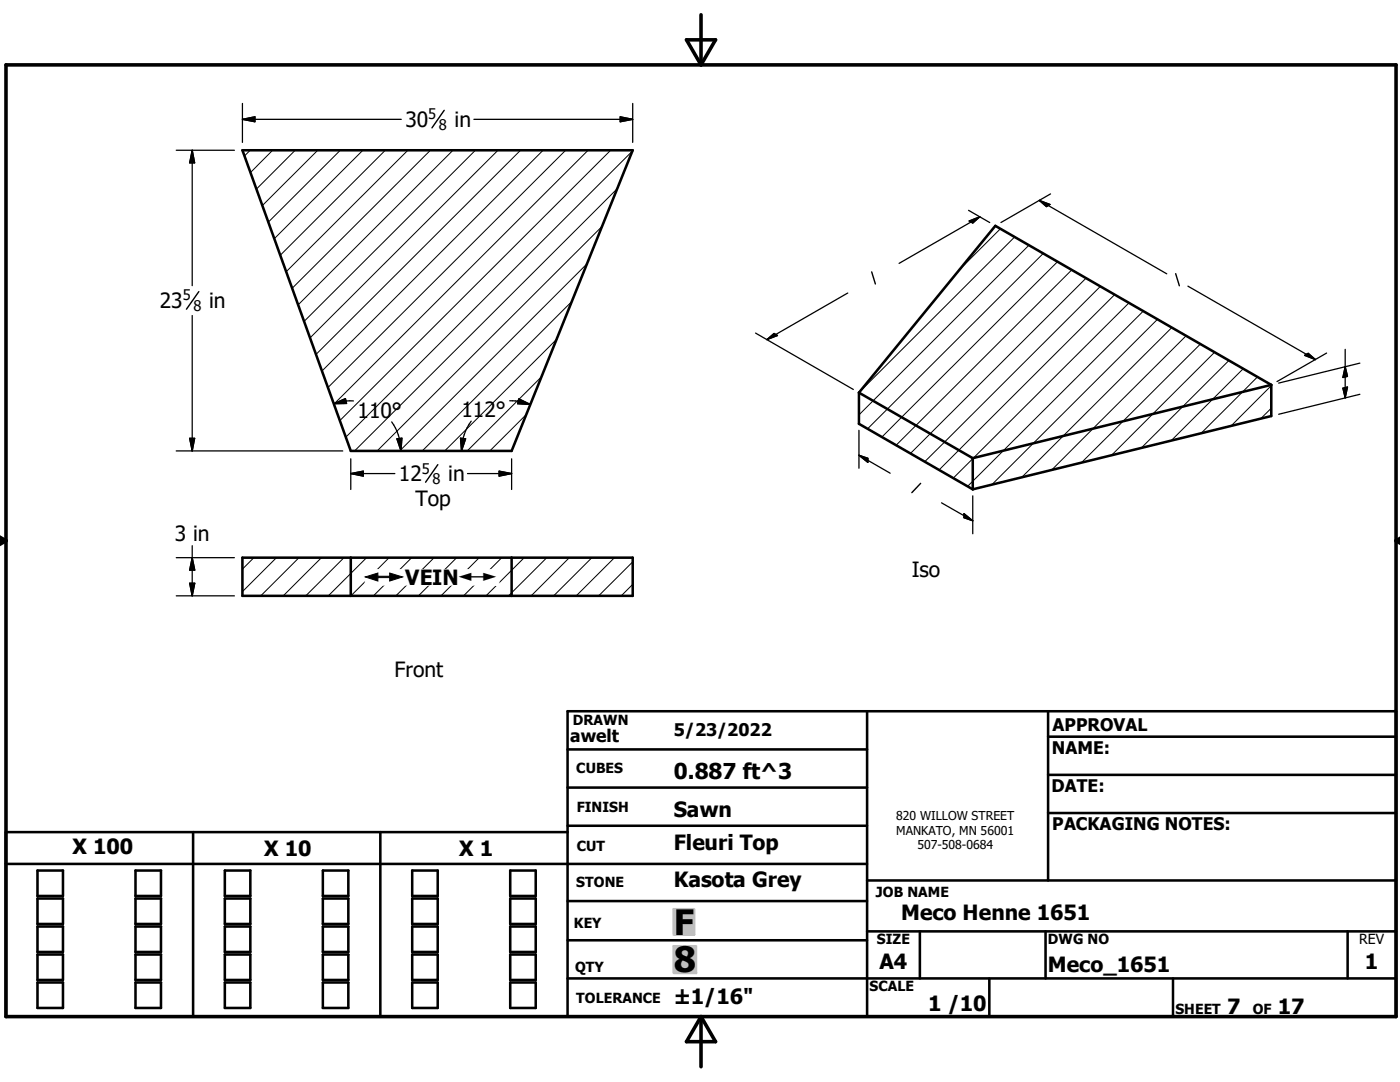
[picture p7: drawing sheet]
<svg xmlns="http://www.w3.org/2000/svg" width="279mm" height="216mm" viewBox="0 0 279 216" stroke-linecap="round" stroke-linejoin="round" font-family="sans-serif">
<g fill="none" stroke="#000" stroke-width=".51">
<path d="M48.4 30h77.9l-24.2 60h-32.1zM171.4 78.3v6.3l22.7 13M171.4 78.3l22.7 13.1M253.7 76.8l-55.1-31.7-27.2 33.2M253.7 76.8v6.2l-59.6 14.6M253.7 76.8l-59.6 14.6M194.1 91.4v6.2M48.4 111.3h77.9v7.6h-77.9zM70 111.3v7.6M102.1 111.3v7.6M113.3 149.5h59.7M113.3 157.2h59.7"/>
<path d="M173 141.9v61M209.2 147h69.4M209.2 154.6h69.4M209.2 141.9v33.8M1.2 172.4h171.8M7.5 173.7h5.1v5.1h-5.1zM7.5 179.3h5.1v5.1h-5.1zM27 173.7h5.1v5.1h-5.1zM27 179.3h5.1v5.1h-5.1zM38.5 166v36.9M44.9 173.7h5.1v5.1h-5.1zM44.9 179.3h5.1v5.1h-5.1z"/>
<path d="M64.4 173.7h5.1v5.1h-5.1zM64.4 179.3h5.1v5.1h-5.1zM75.9 166v36.9M82.3 173.7h5.1v5.1h-5.1zM82.3 179.3h5.1v5.1h-5.1zM101.8 173.7h5.1v5.1h-5.1zM101.8 179.3h5.1v5.1h-5.1zM113.3 166h-112.1v36.9h277.4v-61h-165.3v61M113.3 179.8h59.7M113.3 164.8h59.7M173 175.7h105.6M209.2 162.2h69.4"/>
<path d="M7.5 184.9h5.1v5.1h-5.1zM7.5 190.5h5.1v5h-5.1zM7.5 196h5.1v5.1h-5.1zM27 190.5h5.1v5h-5.1zM27 196h5.1v5.1h-5.1zM27 184.9h5.1v5.1h-5.1zM44.9 190.5h5.1v5h-5.1zM44.9 196h5.1v5.1h-5.1zM44.9 184.9h5.1v5.1h-5.1zM64.4 190.5h5.1v5h-5.1zM64.4 196h5.1v5.1h-5.1zM64.4 184.9h5.1v5.1h-5.1z"/>
<path d="M82.3 190.5h5.1v5h-5.1zM82.3 196h5.1v5.1h-5.1zM82.3 184.9h5.1v5.1h-5.1zM101.8 190.5h5.1v5h-5.1zM101.8 196h5.1v5.1h-5.1zM101.8 184.9h5.1v5.1h-5.1zM113.3 187.6h59.7M113.3 195.2h165.3M173 185.8h105.6M183.6 185.8v9.4M197.4 195.2v7.7M208.7 185.8v9.4"/>
<path d="M234.1 195.2v7.7M268.9 185.8v9.4"/>
</g>
<g fill="none" stroke="#000" stroke-width=".2">
<path d="M49.9 30l-1.1 1.1M54.4 30l-4.4 4.4M58.9 30l-7.7 7.7M63.4 30l-11 11M67.9 30l-14.4 14.3M72.4 30l-17.7 17.6M76.9 30l-21 20.9M81.4 30l-24.3 24.2M85.9 30l-27.6 27.5M90.4 30l-30.9 30.8M94.9 30l-34.2 34.1M99.4 30l-37.5 37.4"/>
<path d="M103.9 30l-40.8 40.7M108.4 30l-44.1 44M112.9 30l-47.5 47.3M117.4 30l-50.8 50.6M121.9 30l-54.1 53.9M123.2 37.7l-52.4 52.3M126.2 30.1l-57.2 57.1M117.1 52.7l-37.3 37.3M120.2 45.2l-44.9 44.8M199.7 45.6l-8.2 8.1M202.5 47.3l-30.8 30.8M205.4 48.9l-34 33.9"/>
<path d="M208.2 50.6l-35.1 35M211.1 52.2l-35.1 35M213.9 53.8l-35.1 35M216.7 55.5l-35 35M219.6 57.1l-35.1 35M222.5 58.8l-35.1 35M108.1 75.2l-14.8 14.8M111.1 67.7l-22.4 22.3M114.1 60.2l-29.8 29.8M225.3 60.4l-35.1 35M228.2 62.1l-35.1 35M231 63.7l-33.1 33"/>
<path d="M233.9 65.3l-30 30M236.7 67l-26.8 26.8M239.6 68.6l-23.8 23.7M242.4 70.3l-20.6 20.6M245.3 71.9l-17.5 17.5M248.1 73.6l-14.4 14.3M251 75.2l-11.3 11.3M253.7 77l-8 8M105.1 82.7l-7.3 7.3M253.7 81.4l-2.1 2.1M50.7 111.3l-2.3 2.3M55.2 111.3l-6.8 6.8"/>
<path d="M59.7 111.3l-7.7 7.6M64.2 111.3l-7.7 7.6M68.7 111.3l-7.7 7.6M73.2 111.3l-7.7 7.6M77.7 111.3l-7.7 7.6M82.2 111.3l-7.7 7.6M86.6 111.3l-7.6 7.6M91.1 111.3l-7.6 7.6M95.6 111.3l-7.6 7.6M100.1 111.3l-7.6 7.6M104.6 111.3l-7.6 7.6M109.1 111.3l-7.6 7.6"/>
<path d="M113.6 111.3l-7.6 7.6M118.1 111.3l-7.6 7.6M122.6 111.3l-7.6 7.6M126.3 116.6l-2.3 2.3M126.3 112.1l-6.8 6.8"/>
</g>
<path d="M1.2 12.9h277.4v190h-277.4zM137 7.9h5.8l-2.9 5zM139.9 2.9v10M-.1 107.9h1.3M-.1 107.2l1.3 .7M1.2 107.9l-1.2 .7M278.6 107.9h.8M278.6 107.9l.8 .5M279.4 107.4l-.8 .5M139.9 202.9v10M139.9 202.9l2.9 5h-5.8z" fill="none" stroke="#000" stroke-width=".71"/>
<g fill="#c0c0c0" stroke="#c0c0c0" stroke-width=".51">
<path d="M134.5 188.8h4.4v5.3z"/>
<path d="M134.5 188.8l4.4 5.3h-4.4z"/>
<path d="M134.5 181.4h4v5.1z"/>
<path d="M134.5 181.4l4 5.1h-4z"/>
</g>
<g fill="none" stroke="#000" stroke-width=".25">
<path d="M35.2 30h11.6M38.4 30v27M38.4 30l.4 2.5h-.9zM48.4 23.8h31.7M48.4 23.8l2.5-.5v1zM48.4 20.6v7.8M94.6 23.8h31.7M123.8 23.3l2.5 .5-2.5 .5zM126.3 20.6v7.8M207.4 40l25.4 14.6M207.4 40l2.1 .8-.7 .4zM209.7 38.7l-9.9 5.7"/>
<path d="M169.2 58.5l-16.1 9.3M193.3 42l4.2 2.4M193.4 44.1l2.1-.8-1.4 1.2zM195.5 43.3l-16.1 9.3M237.1 57.1l25.4 14.6M38.4 63v27M70.5 80h-1.4l-2.5 .6M101.7 80a10 10 0 0 1 4.1 .7M103.6 79.6l2.2 1.1-2.5-.1zM150.8 66.5l19.5 11.2M153.1 67.8l1.4-1.3 .7 .4zM260.4 70.9l.7-.4 1.4 1.2z"/>
<path d="M264.7 70.5l-9.8 5.6M268 77.5l.9-.3-.4 2.2zM268.5 69.7v9.7M268.5 73.2l.4 1.9-.9 .2zM271.4 78.7l-16.2 4M271.4 72.5l-16.2 3.9M35.2 90h33.2M37.9 87.5h.9l-.4 2.5zM66.6 80.6l2.3-1.1 .3 1zM70 94.5h8.8M70 94.5l2.5-.5v1zM70 91.6v6.1"/>
<path d="M78.2 84.2l.7 1.2a10.3 10.3 0 0 1 1.1 4.6M79.2 87.6l1-.2-.2 2.6zM91.9 87.4l1 .2-.8 2.4zM93.3 94.5h8.8M94 84l-.8 1.4a10.3 10.3 0 0 0-1.1 4.6M99.6 94l2.5 .5-2.5 .5zM102.1 91.6v6.1M171.4 90.8l6.3 3.6M171.4 90.8l1.8 .6v.9zM171.4 85.9v7.5M194.1 98.9v7.6M35.2 118.9h11.6"/>
<path d="M35.2 111.3h11.6M37.9 116.4h1l-.5 2.5zM38.4 108.9v10M38.4 111.3l.5 2.5h-1zM187.9 100.3l6.2 3.6M192.4 102.5l1.7 1.4-1.7-.6z"/>
</g>
<g fill="#000" stroke="#000" stroke-width=".25">
<path d="M38.4 30l.4 2.5h-.9zM48.4 23.8l2.5-.5v1zM123.8 23.3l2.5 .5-2.5 .5zM193.4 44.1l2.1-.8-1.4 1.2zM207.4 40l2.1 .8-.7 .4zM66.6 80.6l2.3-1.1 .3 1zM153.1 67.8l1.4-1.3 .7 .4zM260.4 70.9l.7-.4 1.4 1.2zM268 77.5l.9-.3-.4 2.2zM268.5 73.2l.4 1.9-.9 .2zM37.9 87.5h.9l-.4 2.5zM70 94.5l2.5-.5v1z"/>
<path d="M79.2 87.6l1-.2-.2 2.6zM91.9 87.4l1 .2-.8 2.4zM99.6 94l2.5 .5-2.5 .5zM103.6 79.6l2.2 1.1-2.5-.1zM171.4 90.8l1.8 .6v.9zM37.9 116.4h1l-.5 2.5zM38.4 111.3l.5 2.5h-1zM192.4 102.5l1.7 1.4-1.7-.6z"/>
</g>
<path d="M88.6 22l-2.4 3.5M39.7 58.2l-2.5 3.5M174 54.3l.7 2.4M234.6 54.6l.8 2.4M87.4 92.7l-2.5 3.5M183.7 96.4l-1.7 1.9" fill="none" stroke="#000" stroke-width=".28"/>
<g fill="#fff" stroke="#fff" stroke-width=".25">
<path d="M72.9 113.7h26.7v3z"/>
<path d="M72.9 113.7l26.7 3h-26.7z"/>
</g>
<g font-size="7">
<text x="134.5" y="186.5">F</text>
<text x="134.5" y="194">8</text>
</g>
<text font-size="4.4" x="134.5" y="155.5">0.887 ft^3</text>
<g font-size="4.2">
<text x="80.9" y="25.3">30</text>
<text x="90.7" y="25.3">in</text>
<text x="31.9" y="61.5">23</text>
<text x="41.7" y="61.5">in</text>
<text x="71.3" y="83.3">110°</text>
<text x="92.1" y="83.3">112°</text>
<text x="79.6" y="96">12</text>
<text x="82.9" y="100.9">Top</text>
<text x="89.4" y="96">in</text>
<text x="34.9" y="108">3 in</text>
<text x="80.9" y="116.8">VEIN</text>
<text x="181.9" y="115.1">Iso</text>
<text x="78.7" y="135">Front</text>
<text x="134.4" y="163.1">Sawn</text>
<text x="14.5" y="170.5">X 100</text>
<text x="52.7" y="170.9">X 10</text>
<text x="91.7" y="170.9">X 1</text>
<text x="134.4" y="169.5">Fleuri Top</text>
<text x="134.4" y="176.9">Kasota Grey</text>
<text x="179.9" y="183.6">Meco Henne 1651</text>
<text x="175.5" y="193.3">A4</text>
<text x="209.1" y="194">Meco_1651</text>
<text x="272.4" y="193.3">1</text>
<text x="134.4" y="200.3">±1/16&quot;</text>
<text x="185.2" y="201.7">1 /10</text>
<text x="244.9" y="202.3">7</text>
<text x="255" y="202.3">17</text>
</g>
<g font-size="3.5">
<text x="113.8" y="148">awelt</text>
<text x="134.5" y="146.9">5/23/2022</text>
<text x="210.1" y="145.8">APPROVAL</text>
<text x="209.9" y="150.4">NAME:</text>
<text x="209.8" y="158.1">DATE:</text>
<text x="210" y="165.6">PACKAGING NOTES:</text>
</g>
<g font-size="3.3">
<text x="72.9" y="116.8">#</text>
<text x="91.6" y="116.8">#</text>
</g>
<g font-size="2.9">
<text x="85.5" y="23.7">5</text>
<text x="87.6" y="26">8</text>
<text x="36.5" y="59.9">5</text>
<text x="38.6" y="62.1">8</text>
<text x="84.2" y="94.5">5</text>
<text x="86.3" y="96.6">8</text>
</g>
<g font-size="2.8">
<text x="114.3" y="144.6">DRAWN</text>
<text x="115" y="154.3">CUBES</text>
<text x="115.1" y="162">FINISH</text>
<text x="115.1" y="169.8">CUT</text>
<text x="115" y="177.1">STONE</text>
<text x="174.8" y="178.9">JOB NAME</text>
<text x="114.6" y="185.3">KEY</text>
<text x="175" y="188.4">SIZE</text>
<text x="209.1" y="188.4">DWG NO</text>
<text x="271.3" y="188.4">REV</text>
<text x="114.8" y="193.9">QTY</text>
<text x="173.5" y="197.8">SCALE</text>
<text x="115" y="200.2">TOLERANCE</text>
<text x="234.6" y="202.3">SHEET</text>
<text x="250" y="202.3">OF</text>
</g>
<g font-size="2.4">
<text x="178.9" y="163.6">820 WILLOW STREET</text>
<text x="178.9" y="166.5">MANKATO, MN 56001</text>
<text x="183.1" y="169.5">507-508-0684</text>
</g>
</svg>
